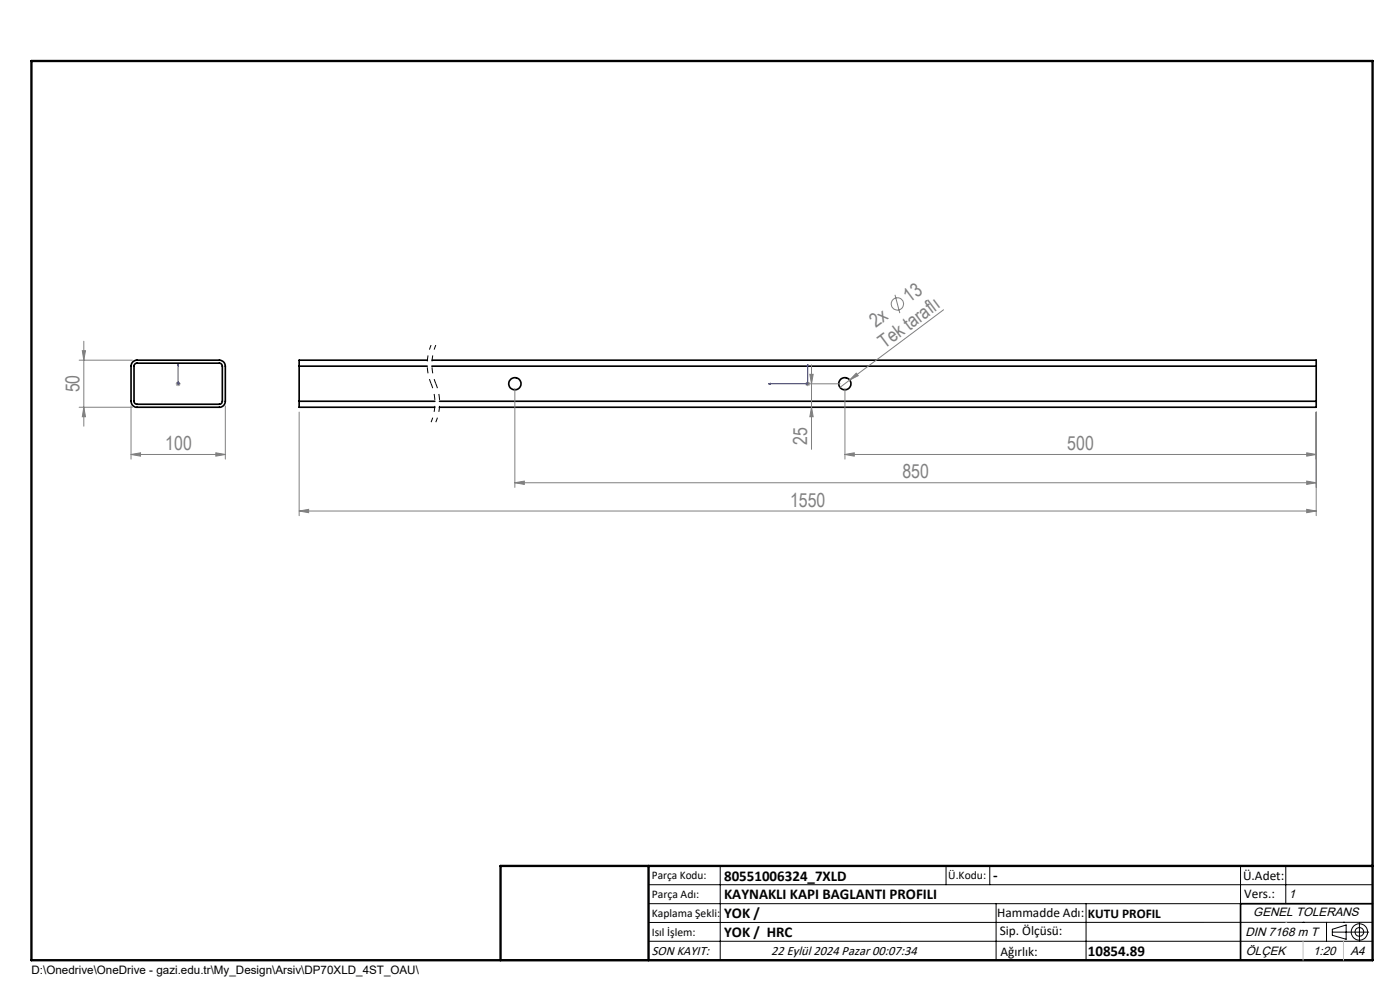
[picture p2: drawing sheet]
<svg xmlns="http://www.w3.org/2000/svg" width="297mm" height="210mm" viewBox="0 0 297 210" stroke-linecap="round" stroke-linejoin="round" font-family="sans-serif">
<g fill="none" stroke="#000" stroke-width=".35">
<path d="M28.2 76.8l.6-.4h17.7a1.26 1.26 0 0 1 1.3 1.3v7.4a1.26 1.26 0 0 1-1.3 1.3h-17.4a1.26 1.26 0 0 1-1.3-1.3v-7.4zM28.6 77.2l.4-.2h17.5a.66 .66 0 0 1 .7 .7v7.4a.66 .66 0 0 1-.7 .7h-17.4a.6 .6 0 0 1-.7-.7v-7.5zM63.5 77.7h27.1M63.5 77.7v7.4M90.7 76.4h-27.2v1.3M91.6 77.7h187.6M91.7 76.4h187.5v1.3M279.2 77.7v7.4M63.5 85.1v1.3h28.7M63.5 85.1h28.8M93.2 85.1h186M279.2 85.1v1.3h-186"/>
<path d="M291.2 191.7h-28v12M106.2 203.7h185"/>
<circle cx="109.2" cy="81.4" r="1.3"/>
<circle cx="179.2" cy="81.4" r="1.3"/>
</g>
<g fill="none" stroke="#808080" stroke-width=".21">
<path d="M16.8 76.4h11.3M17.5 74.4h.6l-.3 2zM17.8 72.4v18M171.8 79.4h.7l-.3 2zM172.2 77.4v17.9M181.6 79.2l.5 .5-1.8 .9zM189.9 62.5l1 3.9M200.2 65.7l-19.9 14.9M16.8 86.4h11.3M17.8 86.4l.3 2h-.6zM27.8 96.4l2-.3v.7zM27.8 96.4h20"/>
<path d="M27.8 86.1v11.3M37.3 81.4h1M37.4 81.1l.7 .7M37.8 80.9v1M38.1 81.1l-.7 .7M45.8 96.1l2 .3-2 .4zM47.8 86.1v11.3M63.5 87.4v22M109.2 82.4v21M170.9 81.4h7.3M171 81.1l.7 .7M171.3 80.9v1"/>
<path d="M171.7 81.1l-.7 .7M172.2 86.4l.3 2h-.7zM179.2 96.4l2-.3v.7zM179.2 82.4v15M179.2 96.4h100M180.3 80.6l-2.1 1.6M277.2 96.1l2 .3-2 .4zM279.2 87.4v22M63.5 108.4l2-.4v.8zM63.5 108.4h215.7M109.2 102.4l2-.3v.7zM109.2 102.4h170"/>
<path d="M277.2 102.1l2 .3-2 .4zM277.2 108l2 .4-2 .4z"/>
<circle cx="190.4" cy="64.5" r="1.31"/>
</g>
<path d="M91.5 73.2a10.6 10.6 0 0 0 0 8.2M92.5 73.2a10.6 10.6 0 0 0 0 8.2M91.5 81.4a10.6 10.6 0 0 1 0 8.2M92.5 81.4a10.6 10.6 0 0 1 0 8.2" fill="none" stroke="#000" stroke-width=".21" stroke-dasharray="6.3 1.3 1.3 1.3 1.3 1.3" stroke-dashoffset="5.3" stroke-linecap="butt"/>
<g fill="none" stroke="#000" stroke-width=".21">
<path d="M137.6 187.7h153.6M137.6 191.7h153.6M137.6 199.7h153.6M152.8 183.7v20M200.7 183.7v4M210 183.7v4M211.3 191.7v12M230.4 191.7v12M263.2 183.7v20M272.8 183.7v8M276.4 195.6h.1M281.4 195.6v4.1"/>
<path d="M282.6 197.7h7.8M282.6 197.1l3-.9v3l-3-.8zM285 195.6h.1M288.4 195.8v3.8M291.2 195.6l-153.6 .1"/>
<circle cx="288.4" cy="197.7" r="1.74"/>
<circle cx="288.4" cy="197.7" r=".93"/>
</g>
<path d="M37.8 77.2v.4v-.4M37.8 77.2v4.2M171.3 77.2l.2 .4h-.3zM171.3 77.2v4.2h-8.3M37.8 81.3v.2zM37.8 81.4h.1M163 81.4l.4-.1v.2z" fill="none" stroke="#00f" stroke-width=".21"/>
<path d="M6.7 12.9h284.5v190.8h-284.5zM137.6 183.7v20M291.2 183.7h-185v20" fill="none" stroke="#000" stroke-width=".5"/>
<path d="M272.8 195.6h.1M276.4 199.7v4M285 199.7v4" fill="none" stroke="#c0c0c0" stroke-width=".21"/>
<g fill="#00f">
<path d="M171.3 77.2l.2 .4h-.3zM163 81.4l.4-.1v.2z"/>
<path d="M37.8 77.2v.4zM37.8 81.3v.2z"/>
</g>
<g fill="#808080">
<path d="M181.6 79.2l.5 .5-1.8 .9z"/>
<path d="M277.2 96.1l2 .3-2 .4zM179.2 96.4l2-.3v.7zM277.2 102.1l2 .3-2 .4zM109.2 102.4l2-.3v.7zM277.2 108l2 .4-2 .4zM63.5 108.4l2-.4v.8z"/>
<path d="M17.8 86.4l.3 2h-.6zM17.5 74.4h.6l-.3 2z"/>
<path d="M171.8 79.4h.7l-.3 2zM172.2 86.4l.3 2h-.7z"/>
<path d="M27.8 96.4l2-.3v.7zM45.8 96.1l2 .3-2 .4z"/>
</g>
<g font-size="4.1" fill="#808080">
<text x="193" y="64.3" transform="rotate(-37 193 64.3)">13</text>
<text x="185.8" y="69.6" transform="rotate(-37 185.8 69.6)">2x</text>
<text x="187.7" y="74.1" transform="rotate(-37 187.7 74.1)">Tek taraflı</text>
<text x="16.9" y="83.2" transform="rotate(-90 16.9 83.2)">50</text>
<text x="35.1" y="95.5">100</text>
<text x="171.3" y="94.3" transform="rotate(-90 171.3 94.3)">25</text>
<text x="226.4" y="95.5">500</text>
<text x="191.4" y="101.5">850</text>
<text x="167.6" y="107.5">1550</text>
</g>
<g font-size="3.2">
<text x="153.6" y="186.8">80551006324_7XLD</text>
<text x="153.6" y="190.8">KAYNAKLI KAPI BAGLANTI PROFILI</text>
<text x="210.7" y="186.6">-</text>
<text x="153.6" y="194.8">YOK /</text>
<text x="153.6" y="198.8">YOK / HRC</text>
<text x="230.8" y="202.8">10854.89</text>
</g>
<g font-size="2.8">
<text x="263.7" y="186.7">Ü.Adet:</text>
<text x="263.9" y="190.5">Vers.:</text>
<text x="211.5" y="194.5">Hammadde Adı:</text>
<text x="230.8" y="194.7">KUTU PROFIL</text>
<text x="138.3" y="202.6">SON KAYIT:</text>
<text x="163.6" y="202.6">22 Eylül 2024 Pazar 00:07:34</text>
<text x="212.1" y="198.4">Sip. Ölçüsü:</text>
<text x="212.2" y="202.7">Ağırlık:</text>
</g>
<g font-size="2.6">
<text x="273.4" y="190.4">1</text>
<text x="265.9" y="194.4">GENEL TOLERANS</text>
<text x="264.2" y="198.5">DIN 7168 m T</text>
<text x="264.3" y="202.6">ÖLÇEK</text>
<text x="278.5" y="202.6">1:20</text>
<text x="286.5" y="202.6">A4</text>
</g>
<g font-size="2.5">
<text x="138.3" y="186.4">Parça Kodu:</text>
<text x="138.3" y="190.5">Parça Adı:</text>
<text x="201.2" y="186.5">Ü.Kodu:</text>
<text x="138.3" y="194.5">Kaplama Şekli:</text>
<text x="138.3" y="198.6">Isıl İşlem:</text>
<text x="6.7" y="206.7">D:\Onedrive\OneDrive - gazi.edu.tr\My_Design\Arsiv\DP70XLD_4ST_OAU\</text>
</g>
</svg>
